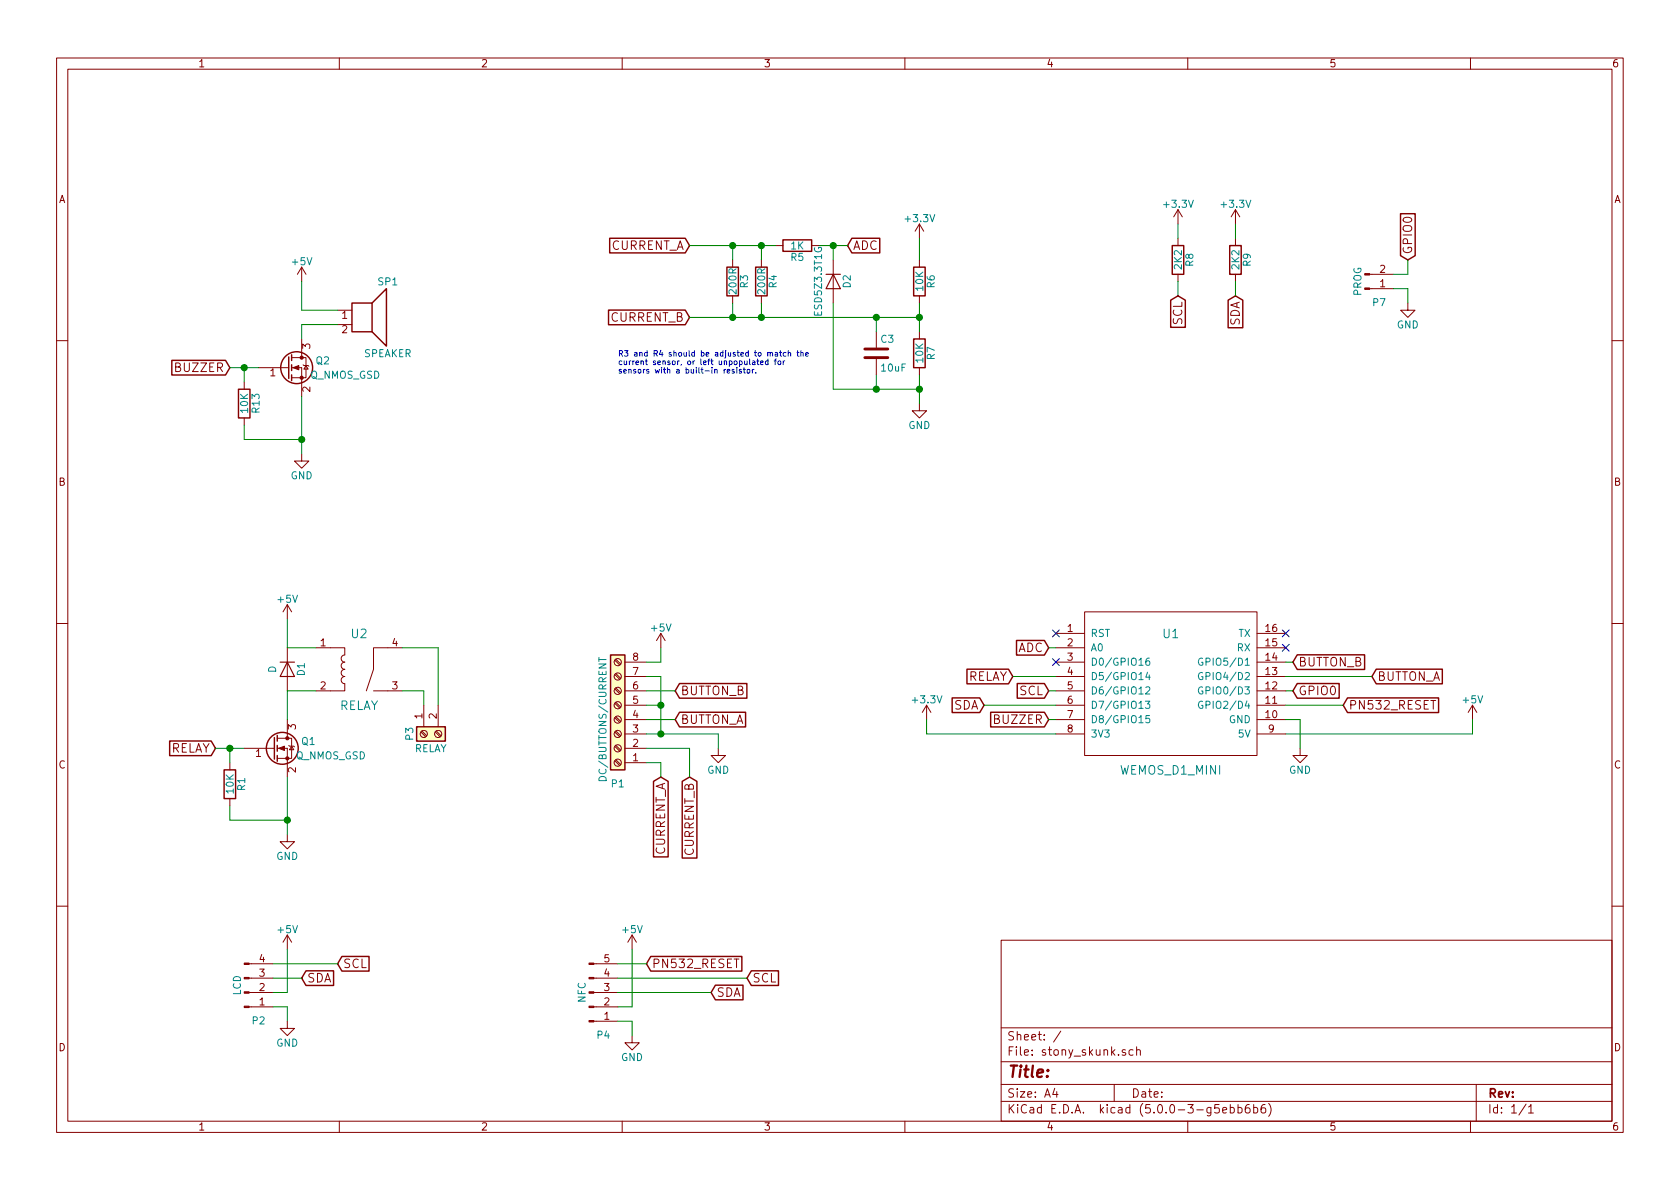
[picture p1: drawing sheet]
EESchema Schematic File Version 4
LIBS:stony_skunk-cache
EELAYER 26 0
EELAYER END
$Descr A4 11693 8268
encoding utf-8
Sheet 1 1
Title ""
Date ""
Rev ""
Comp ""
Comment1 ""
Comment2 ""
Comment3 ""
Comment4 ""
$EndDescr
$Comp
L Connector:Conn_01x04_Male P2
U 1 1
P 1700 6900
F 0 "P2" H 1800 7100 50  0000 C CNN
F 1 "LCD" V 1650 6850 50  0000 C CNN
F 2 "Pin_Headers:Pin_Header_Straight_1x04" H 1700 6900 50  0001 C CNN
F 3 "" H 1700 6900 50  0000 C CNN
	1    1700 6900
	1    0    0    1   
$EndComp
$Comp
L Connector:Conn_01x05_Male P4
U 1 1
P 4100 6900
F 0 "P4" H 4200 7200 50  0000 C CNN
F 1 "NFC" V 4050 6900 50  0000 C CNN
F 2 "Pin_Headers:Pin_Header_Straight_1x05" H 4100 6900 50  0001 C CNN
F 3 "" H 4100 6900 50  0000 C CNN
	1    4100 6900
	1    0    0    1   
$EndComp
$Comp
L Connector:Screw_Terminal_01x02 P3
U 1 1
P 2950 5100
F 0 "P3" H 2950 5200 50  0000 C CNN
F 1 "RELAY" V 3050 5050 50  0000 C CNN
F 2 "Connectors_Phoenix:PhoenixContact_MSTBA-G_02x5.00mm_Angled" H 2950 5100 50  0001 C CNN
F 3 "" H 2950 5100 50  0000 C CNN
	1    2950 5100
	0    -1   1    0   
$EndComp
$Comp
L power:GND #PWR01
U 1 1
P 4400 7200
F 0 "#PWR01" H 4400 6950 50  0001 C CNN
F 1 "GND" H 4400 7050 50  0000 C CNN
F 2 "" H 4400 7200 50  0000 C CNN
F 3 "" H 4400 7200 50  0000 C CNN
	1    4400 7200
	1    0    0    -1  
$EndComp
$Comp
L power:+5V #PWR02
U 1 1
P 4400 6600
F 0 "#PWR02" H 4400 6450 50  0001 C CNN
F 1 "+5V" H 4400 6740 50  0000 C CNN
F 2 "" H 4400 6600 50  0000 C CNN
F 3 "" H 4400 6600 50  0000 C CNN
	1    4400 6600
	1    0    0    -1  
$EndComp
Text GLabel 4950 6900 2    60   Input ~ 0
SDA
Text GLabel 5200 6800 2    60   Input ~ 0
SCL
Text GLabel 4500 6700 2    60   Input ~ 0
PN532_RESET
Text GLabel 2350 6700 2    60   Input ~ 0
SCL
Text GLabel 2100 6800 2    60   Input ~ 0
SDA
$Comp
L power:GND #PWR03
U 1 1
P 2000 7100
F 0 "#PWR03" H 2000 6850 50  0001 C CNN
F 1 "GND" H 2000 6950 50  0000 C CNN
F 2 "" H 2000 7100 50  0000 C CNN
F 3 "" H 2000 7100 50  0000 C CNN
	1    2000 7100
	1    0    0    -1  
$EndComp
$Comp
L power:+5V #PWR04
U 1 1
P 2000 6600
F 0 "#PWR04" H 2000 6450 50  0001 C CNN
F 1 "+5V" H 2000 6740 50  0000 C CNN
F 2 "" H 2000 6600 50  0000 C CNN
F 3 "" H 2000 6600 50  0000 C CNN
	1    2000 6600
	1    0    0    -1  
$EndComp
$Comp
L Device:Q_NMOS_GSD Q1
U 1 1
P 1900 5200
F 0 "Q1" H 2200 5250 50  0000 R CNN
F 1 "Q_NMOS_GSD" H 2550 5150 50  0000 R CNN
F 2 "TO_SOT_Packages_SMD:SOT-23" H 2100 5300 50  0001 C CNN
F 3 "" H 1900 5200 50  0000 C CNN
	1    1900 5200
	1    0    0    -1  
$EndComp
$Comp
L Device:R R1
U 1 1
P 1600 5450
F 0 "R1" V 1680 5450 50  0000 C CNN
F 1 "10K" V 1600 5450 50  0000 C CNN
F 2 "Resistors_SMD:R_0603" V 1530 5450 50  0001 C CNN
F 3 "" H 1600 5450 50  0000 C CNN
	1    1600 5450
	1    0    0    -1  
$EndComp
$Comp
L Device:D D1
U 1 1
P 2000 4650
F 0 "D1" H 2000 4750 50  0000 C CNN
F 1 "D" H 2000 4550 50  0000 C CNN
F 2 "Diodes_SMD:SMA_Standard" H 2000 4650 50  0001 C CNN
F 3 "" H 2000 4650 50  0000 C CNN
	1    2000 4650
	0    1    1    0   
$EndComp
$Comp
L power:+5V #PWR05
U 1 1
P 2000 4300
F 0 "#PWR05" H 2000 4150 50  0001 C CNN
F 1 "+5V" H 2000 4440 50  0000 C CNN
F 2 "" H 2000 4300 50  0000 C CNN
F 3 "" H 2000 4300 50  0000 C CNN
	1    2000 4300
	1    0    0    -1  
$EndComp
$Comp
L power:GND #PWR06
U 1 1
P 2000 5800
F 0 "#PWR06" H 2000 5550 50  0001 C CNN
F 1 "GND" H 2000 5650 50  0000 C CNN
F 2 "" H 2000 5800 50  0000 C CNN
F 3 "" H 2000 5800 50  0000 C CNN
	1    2000 5800
	1    0    0    -1  
$EndComp
Text GLabel 1500 5200 0    60   Input ~ 0
RELAY
Text GLabel 9800 1800 1    60   Input ~ 0
GPIO0
$Comp
L Connector:Conn_01x02_Male P7
U 1 1
P 9500 2000
F 0 "P7" H 9600 2100 50  0000 C CNN
F 1 "PROG" V 9450 1950 50  0000 C CNN
F 2 "Pin_Headers:Pin_Header_Straight_1x02" H 9500 2000 50  0001 C CNN
F 3 "" H 9500 2000 50  0000 C CNN
	1    9500 2000
	1    0    0    1   
$EndComp
$Comp
L power:GND #PWR07
U 1 1
P 9800 2100
F 0 "#PWR07" H 9800 1850 50  0001 C CNN
F 1 "GND" H 9800 1950 50  0000 C CNN
F 2 "" H 9800 2100 50  0000 C CNN
F 3 "" H 9800 2100 50  0000 C CNN
	1    9800 2100
	1    0    0    -1  
$EndComp
$Comp
L Device:Q_NMOS_GSD Q2
U 1 1
P 2000 2550
F 0 "Q2" H 2300 2600 50  0000 R CNN
F 1 "Q_NMOS_GSD" H 2650 2500 50  0000 R CNN
F 2 "TO_SOT_Packages_SMD:SOT-23" H 2200 2650 50  0001 C CNN
F 3 "" H 2000 2550 50  0000 C CNN
	1    2000 2550
	1    0    0    -1  
$EndComp
$Comp
L Device:Speaker SP1
U 1 1
P 2550 2150
F 0 "SP1" H 2700 2350 50  0000 C CNN
F 1 "SPEAKER" H 2700 1850 50  0000 C CNN
F 2 "Buzzers_Beepers:Buzzer_12x9.5RM7.6" H 2550 2150 50  0001 C CNN
F 3 "" H 2550 2150 50  0000 C CNN
	1    2550 2150
	1    0    0    -1  
$EndComp
$Comp
L power:+5V #PWR08
U 1 1
P 2100 1950
F 0 "#PWR08" H 2100 1800 50  0001 C CNN
F 1 "+5V" H 2100 2090 50  0000 C CNN
F 2 "" H 2100 1950 50  0000 C CNN
F 3 "" H 2100 1950 50  0000 C CNN
	1    2100 1950
	1    0    0    -1  
$EndComp
Text GLabel 1600 2550 0    60   Input ~ 0
BUZZER
$Comp
L Device:R R13
U 1 1
P 1700 2800
F 0 "R13" V 1780 2800 50  0000 C CNN
F 1 "10K" V 1700 2800 50  0000 C CNN
F 2 "Resistors_SMD:R_0603" V 1630 2800 50  0001 C CNN
F 3 "" H 1700 2800 50  0000 C CNN
	1    1700 2800
	1    0    0    -1  
$EndComp
$Comp
L power:GND #PWR09
U 1 1
P 2100 3150
F 0 "#PWR09" H 2100 2900 50  0001 C CNN
F 1 "GND" H 2100 3000 50  0000 C CNN
F 2 "" H 2100 3150 50  0000 C CNN
F 3 "" H 2100 3150 50  0000 C CNN
	1    2100 3150
	1    0    0    -1  
$EndComp
Text GLabel 8200 2050 3    60   Input ~ 0
SCL
Text GLabel 8600 2050 3    60   Input ~ 0
SDA
$Comp
L Device:R R9
U 1 1
P 8600 1800
F 0 "R9" V 8680 1800 50  0000 C CNN
F 1 "2K2" V 8600 1800 50  0000 C CNN
F 2 "Resistors_SMD:R_0603" V 8530 1800 50  0001 C CNN
F 3 "" H 8600 1800 50  0000 C CNN
	1    8600 1800
	1    0    0    -1  
$EndComp
$Comp
L Device:R R8
U 1 1
P 8200 1800
F 0 "R8" V 8280 1800 50  0000 C CNN
F 1 "2K2" V 8200 1800 50  0000 C CNN
F 2 "Resistors_SMD:R_0603" V 8130 1800 50  0001 C CNN
F 3 "" H 8200 1800 50  0000 C CNN
	1    8200 1800
	1    0    0    -1  
$EndComp
$Comp
L power:+3.3V #PWR010
U 1 1
P 8200 1550
F 0 "#PWR010" H 8200 1400 50  0001 C CNN
F 1 "+3.3V" H 8200 1690 50  0000 C CNN
F 2 "" H 8200 1550 50  0000 C CNN
F 3 "" H 8200 1550 50  0000 C CNN
	1    8200 1550
	1    0    0    -1  
$EndComp
$Comp
L power:+3.3V #PWR011
U 1 1
P 8600 1550
F 0 "#PWR011" H 8600 1400 50  0001 C CNN
F 1 "+3.3V" H 8600 1690 50  0000 C CNN
F 2 "" H 8600 1550 50  0000 C CNN
F 3 "" H 8600 1550 50  0000 C CNN
	1    8600 1550
	1    0    0    -1  
$EndComp
$Comp
L Device:R R4
U 1 1
P 5300 1950
F 0 "R4" V 5380 1950 50  0000 C CNN
F 1 "200R" V 5300 1950 50  0000 C CNN
F 2 "Resistors_SMD:R_0603" V 5230 1950 50  0001 C CNN
F 3 "" H 5300 1950 50  0000 C CNN
	1    5300 1950
	1    0    0    -1  
$EndComp
$Comp
L Device:R R7
U 1 1
P 6400 2450
F 0 "R7" V 6480 2450 50  0000 C CNN
F 1 "10K" V 6400 2450 50  0000 C CNN
F 2 "Resistors_SMD:R_0603" V 6330 2450 50  0001 C CNN
F 3 "" H 6400 2450 50  0000 C CNN
	1    6400 2450
	1    0    0    -1  
$EndComp
$Comp
L Device:R R6
U 1 1
P 6400 1950
F 0 "R6" V 6480 1950 50  0000 C CNN
F 1 "10K" V 6400 1950 50  0000 C CNN
F 2 "Resistors_SMD:R_0603" V 6330 1950 50  0001 C CNN
F 3 "" H 6400 1950 50  0000 C CNN
	1    6400 1950
	1    0    0    -1  
$EndComp
$Comp
L power:+3.3V #PWR012
U 1 1
P 6400 1650
F 0 "#PWR012" H 6400 1500 50  0001 C CNN
F 1 "+3.3V" H 6400 1790 50  0000 C CNN
F 2 "" H 6400 1650 50  0000 C CNN
F 3 "" H 6400 1650 50  0000 C CNN
	1    6400 1650
	1    0    0    -1  
$EndComp
Text GLabel 5900 1700 2    60   Input ~ 0
ADC
$Comp
L power:GND #PWR013
U 1 1
P 6400 2800
F 0 "#PWR013" H 6400 2550 50  0001 C CNN
F 1 "GND" H 6400 2650 50  0000 C CNN
F 2 "" H 6400 2800 50  0000 C CNN
F 3 "" H 6400 2800 50  0000 C CNN
	1    6400 2800
	1    0    0    -1  
$EndComp
$Comp
L Device:C C3
U 1 1
P 6100 2450
F 0 "C3" H 6125 2550 50  0000 L CNN
F 1 "10uF" H 6125 2350 50  0000 L CNN
F 2 "Capacitors_SMD:C_0805" H 6138 2300 50  0001 C CNN
F 3 "" H 6100 2450 50  0000 C CNN
	1    6100 2450
	1    0    0    -1  
$EndComp
$Comp
L Device:R R3
U 1 1
P 5100 1950
F 0 "R3" V 5180 1950 50  0000 C CNN
F 1 "200R" V 5100 1950 50  0000 C CNN
F 2 "Resistors_SMD:R_0603" V 5030 1950 50  0001 C CNN
F 3 "" H 5100 1950 50  0000 C CNN
	1    5100 1950
	1    0    0    -1  
$EndComp
$Comp
L Device:D D2
U 1 1
P 5800 1950
F 0 "D2" H 5800 2050 50  0000 C CNN
F 1 "ESD5Z3.3T1G" H 5800 1850 50  0000 C CNN
F 2 "Diodes_SMD:SOD-523" H 5800 1950 50  0001 C CNN
F 3 "" H 5800 1950 50  0000 C CNN
	1    5800 1950
	0    1    1    0   
$EndComp
$Comp
L Device:R R5
U 1 1
P 5550 1700
F 0 "R5" V 5630 1700 50  0000 C CNN
F 1 "1K" V 5550 1700 50  0000 C CNN
F 2 "Resistors_SMD:R_0603" V 5480 1700 50  0001 C CNN
F 3 "" H 5550 1700 50  0000 C CNN
	1    5550 1700
	0    1    1    0   
$EndComp
$Comp
L Connector:Screw_Terminal_01x08 P1
U 1 1
P 4300 5000
F 0 "P1" H 4300 5450 50  0000 C CNN
F 1 "DC/BUTTONS/CURRENT" V 4400 5000 50  0000 C CNN
F 2 "Connectors_Phoenix:PhoenixContact_MC-G_08x3.50mm_Angled" H 4300 5000 50  0001 C CNN
F 3 "" H 4300 5000 50  0000 C CNN
	1    4300 5000
	-1   0    0    1   
$EndComp
$Comp
L power:GND #PWR014
U 1 1
P 5000 5200
F 0 "#PWR014" H 5000 4950 50  0001 C CNN
F 1 "GND" H 5000 5050 50  0000 C CNN
F 2 "" H 5000 5200 50  0000 C CNN
F 3 "" H 5000 5200 50  0000 C CNN
	1    5000 5200
	1    0    0    -1  
$EndComp
$Comp
L power:+5V #PWR015
U 1 1
P 4600 4500
F 0 "#PWR015" H 4600 4350 50  0001 C CNN
F 1 "+5V" H 4600 4640 50  0000 C CNN
F 2 "" H 4600 4500 50  0000 C CNN
F 3 "" H 4600 4500 50  0000 C CNN
	1    4600 4500
	1    0    0    -1  
$EndComp
Text GLabel 4800 1700 0    60   Input ~ 0
CURRENT_A
Text GLabel 4800 2200 0    60   Input ~ 0
CURRENT_B
Text GLabel 4600 5400 3    60   Input ~ 0
CURRENT_A
Text GLabel 4800 5400 3    60   Input ~ 0
CURRENT_B
Text GLabel 4700 5000 2    60   Input ~ 0
BUTTON_A
Text GLabel 4700 4800 2    60   Input ~ 0
BUTTON_B
$Comp
L timhawes:TE_OJ_RELAY U2
U 1 1
P 2500 4650
F 0 "U2" H 2500 4900 60  0000 C CNN
F 1 "RELAY" H 2500 4400 60  0000 C CNN
F 2 "timhawes:TE_OJ_RELAY" H 1750 4850 60  0001 C CNN
F 3 "" H 1750 4850 60  0000 C CNN
	1    2500 4650
	1    0    0    -1  
$EndComp
Text Notes 4300 2600 0    39   ~ 0
R3 and R4 should be adjusted to match the \ncurrent sensor, or left unpopulated for \nsensors with a built-in resistor.
$Comp
L timhawes:WEMOS_D1_MINI U1
U 1 1
P 8150 4750
F 0 "U1" H 8150 5100 60  0000 C CNN
F 1 "WEMOS_D1_MINI" H 8150 4150 60  0000 C CNN
F 2 "timhawes:WEMOS_D1_MINI" H 8150 4750 60  0001 C CNN
F 3 "" H 8150 4750 60  0001 C CNN
	1    8150 4750
	1    0    0    -1  
$EndComp
$Comp
L power:+3.3V #PWR016
U 1 1
P 6450 5000
F 0 "#PWR016" H 6450 4850 50  0001 C CNN
F 1 "+3.3V" H 6450 5140 50  0000 C CNN
F 2 "" H 6450 5000 50  0000 C CNN
F 3 "" H 6450 5000 50  0000 C CNN
	1    6450 5000
	1    0    0    -1  
$EndComp
$Comp
L power:GND #PWR017
U 1 1
P 9050 5200
F 0 "#PWR017" H 9050 4950 50  0001 C CNN
F 1 "GND" H 9050 5050 50  0000 C CNN
F 2 "" H 9050 5200 50  0000 C CNN
F 3 "" H 9050 5200 50  0000 C CNN
	1    9050 5200
	1    0    0    -1  
$EndComp
$Comp
L power:+5V #PWR018
U 1 1
P 10250 5000
F 0 "#PWR018" H 10250 4850 50  0001 C CNN
F 1 "+5V" H 10250 5140 50  0000 C CNN
F 2 "" H 10250 5000 50  0000 C CNN
F 3 "" H 10250 5000 50  0000 C CNN
	1    10250 5000
	1    0    0    -1  
$EndComp
NoConn ~ 8950 4400
NoConn ~ 8950 4500
Text GLabel 9000 4600 2    60   Input ~ 0
BUTTON_B
Text GLabel 9550 4700 2    60   Input ~ 0
BUTTON_A
Text GLabel 9000 4800 2    60   Input ~ 0
GPIO0
Text GLabel 9350 4900 2    60   Input ~ 0
PN532_RESET
Text GLabel 7300 5000 0    60   Input ~ 0
BUZZER
Text GLabel 7300 4800 0    60   Input ~ 0
SCL
Text GLabel 6850 4900 0    60   Input ~ 0
SDA
Text GLabel 7050 4700 0    60   Input ~ 0
RELAY
NoConn ~ 7350 4600
Text GLabel 7300 4500 0    60   Input ~ 0
ADC
Wire Wire Line
	4300 7100 4400 7100
Wire Wire Line
	4400 7100 4400 7200
Wire Wire Line
	4400 7000 4400 6600
Wire Wire Line
	4400 7000 4300 7000
Wire Wire Line
	4500 6700 4300 6700
Wire Wire Line
	4300 6800 5200 6800
Wire Wire Line
	4300 6900 4950 6900
Wire Wire Line
	2000 6600 2000 6900
Wire Wire Line
	2000 6900 1900 6900
Wire Wire Line
	2000 7100 2000 7000
Wire Wire Line
	2000 7000 1900 7000
Wire Wire Line
	2350 6700 1900 6700
Wire Wire Line
	2100 6800 1900 6800
Wire Wire Line
	2000 4300 2000 4500
Wire Wire Line
	2000 4500 2200 4500
Wire Wire Line
	2200 4800 2000 4800
Wire Wire Line
	2000 4800 2000 5000
Wire Wire Line
	1500 5200 1600 5200
Wire Wire Line
	1600 5200 1600 5300
Wire Wire Line
	1600 5700 1600 5600
Wire Wire Line
	2000 5400 2000 5700
Wire Wire Line
	1600 5700 2000 5700
Connection ~ 2000 5700
Connection ~ 1600 5200
Wire Wire Line
	9700 2000 9800 2000
Wire Wire Line
	9800 2000 9800 2100
Wire Wire Line
	2350 2250 2100 2250
Wire Wire Line
	2100 2250 2100 2350
Wire Wire Line
	2100 1950 2100 2150
Wire Wire Line
	2100 2150 2350 2150
Wire Wire Line
	1600 2550 1700 2550
Wire Wire Line
	1700 2550 1700 2650
Connection ~ 1700 2550
Wire Wire Line
	1700 2950 1700 3050
Wire Wire Line
	1700 3050 2100 3050
Wire Wire Line
	2100 2750 2100 3050
Connection ~ 2100 3050
Wire Wire Line
	8200 1550 8200 1650
Wire Wire Line
	8200 1950 8200 2050
Wire Wire Line
	8600 1950 8600 2050
Wire Wire Line
	8600 1550 8600 1650
Wire Wire Line
	6400 2100 6400 2200
Connection ~ 6400 2200
Wire Wire Line
	6400 1650 6400 1800
Wire Wire Line
	4800 2200 5100 2200
Wire Wire Line
	6400 2600 6400 2700
Wire Wire Line
	6100 2200 6100 2300
Connection ~ 6100 2200
Wire Wire Line
	6100 2600 6100 2700
Wire Wire Line
	5800 2700 6100 2700
Connection ~ 6400 2700
Wire Wire Line
	5700 1700 5800 1700
Wire Wire Line
	5800 1700 5800 1800
Connection ~ 5800 1700
Wire Wire Line
	4800 1700 5100 1700
Wire Wire Line
	5100 1700 5100 1800
Connection ~ 5100 1700
Wire Wire Line
	5100 2100 5100 2200
Connection ~ 5100 2200
Wire Wire Line
	5300 1700 5300 1800
Connection ~ 5300 1700
Wire Wire Line
	5300 2100 5300 2200
Connection ~ 5300 2200
Connection ~ 6100 2700
Wire Wire Line
	5800 2100 5800 2700
Wire Wire Line
	9700 1900 9800 1900
Wire Wire Line
	9800 1900 9800 1800
Wire Wire Line
	2800 4800 2950 4800
Wire Wire Line
	2950 4800 2950 4900
Wire Wire Line
	4500 5300 4600 5300
Wire Wire Line
	4600 5300 4600 5400
Wire Wire Line
	4500 5200 4800 5200
Wire Wire Line
	4800 5200 4800 5400
Wire Wire Line
	4500 4800 4700 4800
Wire Wire Line
	4500 5000 4700 5000
Wire Wire Line
	4500 4700 4600 4700
Wire Wire Line
	4600 4700 4600 4900
Wire Wire Line
	4500 5100 4600 5100
Wire Wire Line
	4500 4900 4600 4900
Connection ~ 4600 4900
Wire Wire Line
	4500 4600 4600 4600
Wire Wire Line
	4600 4600 4600 4500
Wire Wire Line
	5000 5100 5000 5200
Connection ~ 4600 5100
Wire Wire Line
	2800 4500 3050 4500
Wire Wire Line
	3050 4500 3050 4900
Wire Wire Line
	7350 5100 6450 5100
Wire Wire Line
	6450 5100 6450 5000
Wire Wire Line
	8950 5100 10250 5100
Wire Wire Line
	10250 5100 10250 5000
Wire Wire Line
	8950 5000 9050 5000
Wire Wire Line
	9050 5000 9050 5200
Wire Wire Line
	9550 4700 8950 4700
Wire Wire Line
	8950 4600 9000 4600
Wire Wire Line
	9000 4800 8950 4800
Wire Wire Line
	8950 4900 9350 4900
Wire Wire Line
	7300 5000 7350 5000
Wire Wire Line
	7300 4800 7350 4800
Wire Wire Line
	6850 4900 7350 4900
Wire Wire Line
	7350 4700 7050 4700
Wire Wire Line
	7350 4500 7300 4500
NoConn ~ 7350 4400
Wire Wire Line
	2000 5700 2000 5800
Wire Wire Line
	1600 5200 1700 5200
Wire Wire Line
	1700 2550 1800 2550
Wire Wire Line
	2100 3050 2100 3150
Wire Wire Line
	6400 2200 6400 2300
Wire Wire Line
	6100 2200 6400 2200
Wire Wire Line
	6400 2700 6400 2800
Wire Wire Line
	5800 1700 5900 1700
Wire Wire Line
	5100 1700 5300 1700
Wire Wire Line
	5100 2200 5300 2200
Wire Wire Line
	5300 1700 5400 1700
Wire Wire Line
	5300 2200 6100 2200
Wire Wire Line
	6100 2700 6400 2700
Wire Wire Line
	4600 4900 4600 5100
Wire Wire Line
	4600 5100 5000 5100
$EndSCHEMATC
